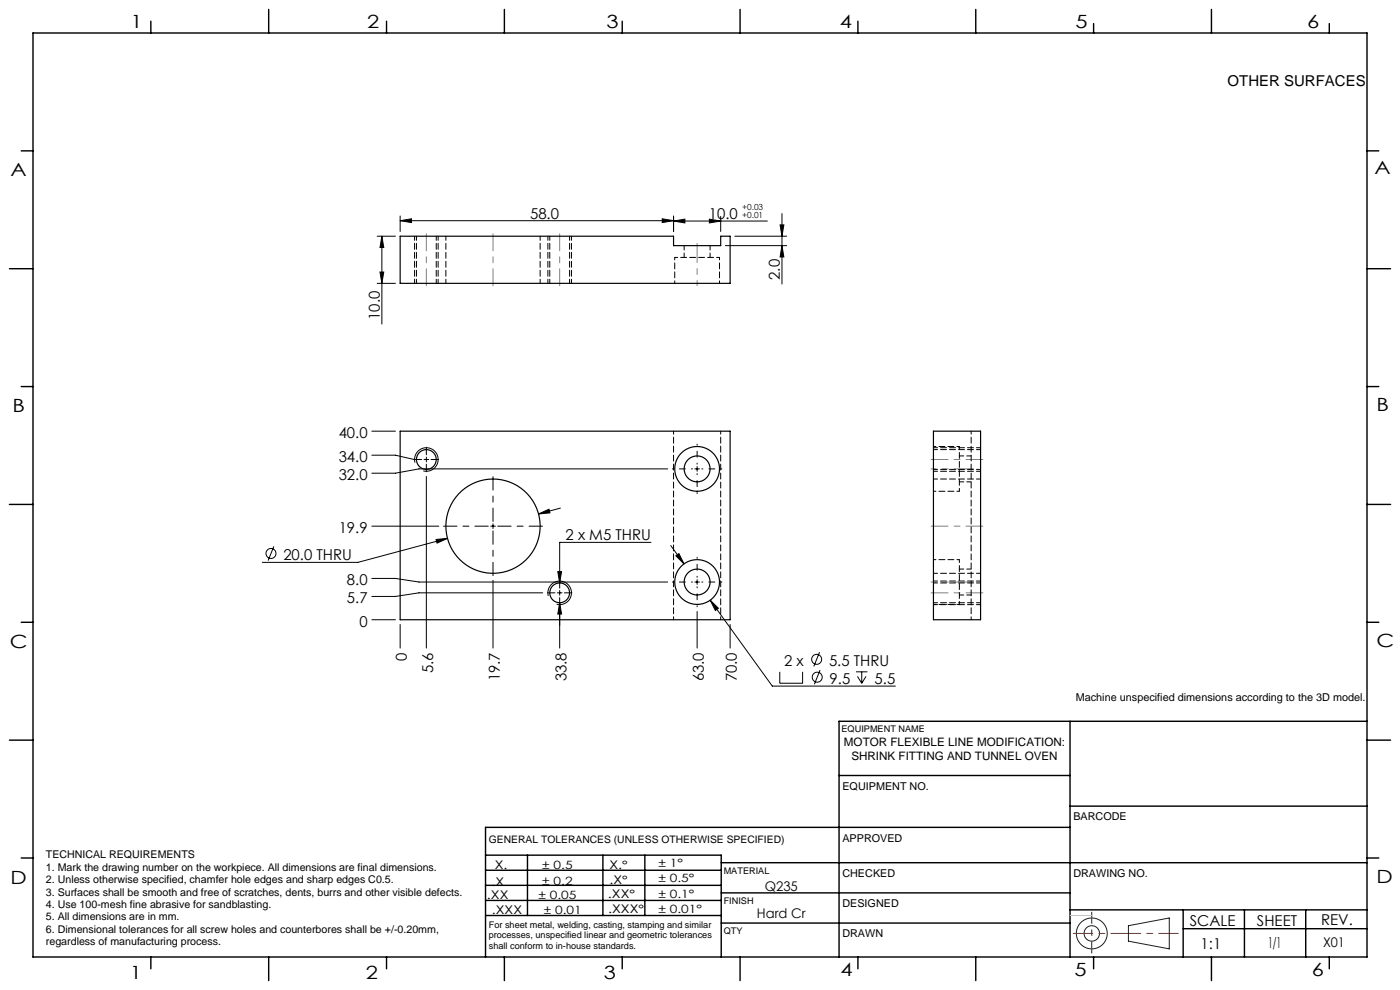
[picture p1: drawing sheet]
<svg xmlns="http://www.w3.org/2000/svg" width="297mm" height="210mm" viewBox="0 0 297 210" stroke-linecap="round" stroke-linejoin="round" font-family="sans-serif">
<g fill="none" stroke="#191924" stroke-width=".21">
<path d="M239.4 196.4l8.7-1.7v6.6l-8.7-1.7z"/>
<circle cx="231.6" cy="198" r="3.3"/>
<circle cx="231.6" cy="198" r="1.64"/>
</g>
<g fill="none" stroke="#000" stroke-width=".3">
<path d="M7 7h283v196h-283zM32 4.5v2.5M57 2v5M82 4.5v2.5M107 2v5M132 4.5v2.5M157 2v5M182 4.5v2.5M207 2v5M232 5v2M257 2v5M282 5v2"/>
<path d="M4.5 32h2.5M290 32h2.5M2 57h5M290 57h5M4.5 82h2.5M290 82h2.5M2 107h5M290 107h5M4.5 132h2.5M290 132h2.5M2 157h5M227 153v50"/>
<path d="M290 153h-112v50M290 157h5M178 164.5h49M227 175.5h-124v27.5M227 171h63M4.5 182h2.5M103 191h50M103 187.8h50M103 184.6h50M103 181.4h50v21.6M103 194.2h50M111.9 181.4v12.8"/>
<path d="M127.9 181.4v12.8M136.8 181.4v12.8M153 189.4h74M153 183h137M153 195.8h74M227 193h63M251 193v10M251 197h39M264 193v10M277 193v10M290 182h2.5M32 203v2.5"/>
<path d="M57 203v5M82 203v2.5M107 203v5M132 203v2.5M157 203v5M182 203v2.5M207 203v5M232 203v2.5M257 203v5M282 203v2.5"/>
</g>
<path d="M231.6 202.2v-8.7" fill="none" stroke="#f00" stroke-width=".21" stroke-dasharray="6.3 1.3 1.3 1.3" stroke-dashoffset="3.9"/>
<path d="M227.7 198h22.3" fill="none" stroke="#f00" stroke-width=".21" stroke-dasharray="6.3 1.3 1.3 1.3" stroke-dashoffset="2.2"/>
<path d="M227 194.2h4.6" fill="none" stroke="#c0c0c0" stroke-width=".21"/>
<g fill="none" stroke="#000" stroke-width=".21">
<path d="M80 50.1h3.9M80.6 57.7h.8l-.4 2.4zM81 50.1l.4 2.4h-.8zM81 50.1v18.6M84.9 46.8l2.4-.4v.8zM84.9 45.8v3.3M84.9 46.8h58M140.5 46.4l2.4 .4-2.4 .4zM142.9 45.8v3.3M142.9 46.9l2.4-.4v.8zM142.9 46.9h19.9M150.5 46.5l2.4 .4-2.4 .4z"/>
<path d="M152.9 45.9v3.2M153.9 52.1h13M155.9 50.1h11M165.5 47.7h.8l-.4 2.4zM165.9 52.1l.4 2.4h-.8zM165.9 45.3v15M80 60.1h3.9M78.9 96.6h5l3.9 .9M78.9 91.5h5M88 98.1a2.5 2.5 0 0 1 2.2-3.1 2.5 2.5 0 0 1 2.7 2.7 2.5 2.5 0 0 1-3.1 2.2M89.9 97.5h1M90.4 97v1"/>
<path d="M141.6 99.5h-52.7l-5 .9h-5M147.4 99.5h1M147.9 99v1M58.1 115.9l-1.2 3M78.9 111.6h14.2M90.4 101.1v36.4M92.5 114.4l2.4-.2-2.2 1zM94.9 114.2l-19 5.1h-20.3M104.1 111.6h1M104.6 111.1v1M114.2 109l2.3-1 .2 .8zM118.9 107.8l-4.7 1.2"/>
<path d="M138.1 115h-19.4v8.7M142.3 115.7l2.8 3.9M143.4 117.9l.6-.5 1.1 2.2zM78.9 122.7h5l5 .8h52.7M78.9 131.5h5M84.9 132.5v5M104.6 123.1v14.4M115.1 125.8h-26.2l-5 .7h-5M116.3 126.4a2.5 2.5 0 0 1 2.2-3.1 2.5 2.5 0 0 1 2.7 2.7 2.5 2.5 0 0 1-3.1 2.2M118.2 125.8h1M118.3 121.3h.8l-.4 2.4zM118.7 127.9l.4 2.4h-.8z"/>
<path d="M118.7 127.9v9.6M118.7 125.3v1M147.4 123.5h1M147.9 123v1M147.9 129.7v7.8M150.7 127.3l1.7 1.7-.6 .5zM150.7 127.3l13.1 18.2h26.1M154.9 132.5v5M173.9 138.3l-1.3 3.1M165.4 142.5v2.4h4.9v-2.4M174 142.1l-1.2 3.1M181.6 142.5h2.4"/>
<path d="M181.9 143.5l.9 1.4M182.8 142.5v2.4M183.7 143.5l-.9 1.4"/>
<circle cx="57.5" cy="117.4" r="1.06"/>
<circle cx="173.2" cy="139.9" r="1.06"/>
<circle cx="173.4" cy="143.6" r="1.06"/>
</g>
<path d="M89.4 97.5h-1.6M90.4 96.5v-1.6M90.4 98.5v1.6M91.4 97.5h1.6M117.7 125.8h-1.6M118.7 124.8v-1.6M118.7 126.8v1.6M119.7 125.8h1.6" fill="none" stroke="#000" stroke-width=".21" stroke-dasharray="15.2 1.3 1.3 1.3"/>
<path d="M103.6 111.6h-9.5M104.6 110.6v-9.5M104.6 112.6v9.5M105.6 111.6h9.5" fill="none" stroke="#000" stroke-width=".21" stroke-dasharray="15.2 1.3 1.3 1.3" stroke-dashoffset="12.4"/>
<path d="M146.9 99.5h-4.3M147.9 98.5v-4.3M148.9 99.5h4.2M147.9 100.5v4.2M146.9 123.5h-4.3M147.9 122.5v-4.3M147.9 124.5v4.2M148.9 123.5h4.2" fill="none" stroke="#000" stroke-width=".21" stroke-dasharray="15.2 1.3 1.3 1.3" stroke-dashoffset="15"/>
<g fill="none" stroke="#000" stroke-width=".21" stroke-dasharray="1.3 .6" stroke-dashoffset=".4">
<path d="M87.9 50.1v10M88.3 50.1v10M94.6 50.1v10M116.2 50.1v10M116.6 50.1v10M92.5 60.1v-10M92.9 60.1v-10M114.6 60.1v-10M120.8 60.1v-10M121.2 60.1v-10M198 100h10M198 99.6h10"/>
<path d="M208 95h-10M208 95.4h-10M208 101.6h-10M198 128.3h10M198 127.9h10M198 121.6h10M208 123.3h-10M208 123.7h-10"/>
</g>
<path d="M90.4 60.6v-11M104.6 60.6v-11M118.7 60.6v-11M197.5 97.5h11M197.5 111.6h11M197.5 125.8h11" fill="none" stroke="#808080" stroke-width=".21" stroke-dasharray="15.2 1.3 1.3 1.3" stroke-dashoffset="11.6"/>
<path d="M147.9 51.6v3M206.5 99.5h-3M206.5 123.5h-3" fill="none" stroke="#808080" stroke-width=".21" stroke-dasharray="15.2 1.3 1.3 1.3"/>
<path d="M147.9 54.6v6M203.5 99.5h-6M203.5 123.5h-6" fill="none" stroke="#808080" stroke-width=".21" stroke-dasharray="15.2 1.3 1.3 1.3" stroke-dashoffset="14.1"/>
<g fill="#000">
<path d="M81 50.1l.4 2.4h-.8zM80.6 57.7h.8l-.4 2.4z"/>
<path d="M84.9 46.8l2.4-.4v.8zM140.5 46.4l2.4 .4-2.4 .4zM118.7 127.9l-.4 2.4h.8zM118.3 121.3l.4 2.4 .4-2.4zM143.4 117.9l1.7 1.7-1.1-2.2zM150.7 127.3l1.1 2.2 .6-.5zM114.2 109l2.5-.2-.2-.8zM92.5 114.4l.2 .8 2.2-1z"/>
<path d="M142.9 46.9l2.4-.4v.8zM150.5 46.5l2.4 .4-2.4 .4z"/>
<path d="M165.9 52.1l.4 2.4h-.8zM165.5 47.7h.8l-.4 2.4z"/>
</g>
<g fill="none" stroke="#000" stroke-width=".25">
<path d="M84.9 50.1h58v2h10v-2h2v10h-70zM84.9 91.5h70v40h-70zM198 91.5h10v40h-10z"/>
<circle cx="90.4" cy="97.5" r="2.1"/>
<circle cx="147.9" cy="99.5" r="2.75"/>
<circle cx="147.9" cy="99.5" r="4.7"/>
<circle cx="104.6" cy="111.6" r="10"/>
<circle cx="118.7" cy="125.8" r="2.1"/>
<circle cx="147.9" cy="123.5" r="2.75"/>
<circle cx="147.9" cy="123.5" r="4.7"/>
</g>
<path d="M152.6 54.6h-9.5M203.5 104.2v-9.5M142.9 131.5v-40M152.9 131.5v-40M203.5 128.2v-9.5M206 131.5v-40" fill="none" stroke="#000" stroke-width=".21" stroke-dasharray="1.3 .6" stroke-dashoffset=".6"/>
<path d="M143.1 54.6v5.5M152.6 60.1v-5.5M203.5 94.7h-5.5M198 104.2h5.5M203.5 118.7h-5.5M198 128.2h5.5" fill="none" stroke="#000" stroke-width=".21" stroke-dasharray="1.3 .6" stroke-dashoffset=".7"/>
<path d="M145.1 52.1v2.5M150.6 54.6v-2.5M206 96.7h-2.5M203.5 102.2h2.5M203.5 126.2h2.5M206 120.7h-2.5" fill="none" stroke="#000" stroke-width=".21" stroke-dasharray="1.3 .6" stroke-dashoffset=".3"/>
<g font-size="3.9">
<text x="27.7" y="5.9">1</text>
<text x="77.9" y="5.9">2</text>
<text x="128.6" y="5.9">3</text>
<text x="178.2" y="5.9">4</text>
<text x="228.1" y="5.9">5</text>
<text x="277.3" y="5.9">6</text>
<text x="2.3" y="37.4">A</text>
<text x="291.6" y="36.9">A</text>
<text x="2.6" y="87.4">B</text>
<text x="292" y="87.1">B</text>
<text x="2.1" y="137.5">C</text>
<text x="292" y="137.3">C</text>
<text x="2.2" y="187.4">D</text>
<text x="292" y="187.4">D</text>
<text x="27.5" y="207.7">1</text>
<text x="77.6" y="207.8">2</text>
<text x="128.1" y="207.8">3</text>
<text x="178.3" y="207">4</text>
<text x="228" y="207">5</text>
<text x="278.3" y="207">6</text>
</g>
<g font-size="3.2">
<text x="260.4" y="18.3">OTHER SURFACES</text>
<text x="112.4" y="46.4">58.0</text>
<text x="150.4" y="46.4">10.0</text>
<text x="165.4" y="59.4" transform="rotate(-90 165.4 59.4)">2.0</text>
<text x="80.6" y="67.9" transform="rotate(-90 80.6 67.9)">10.0</text>
<text x="71.8" y="92.9">40.0</text>
<text x="71.8" y="98">34.0</text>
<text x="71.8" y="101.8">32.0</text>
<text x="71.8" y="113.1">19.9</text>
<text x="60.1" y="118.8">20.0 THRU</text>
<text x="120" y="114.6">2 x M5 THRU</text>
<text x="73.6" y="124.1">8.0</text>
<text x="73.6" y="128">5.7</text>
<text x="76.2" y="132.9">0</text>
<text x="86.3" y="140.1" transform="rotate(-90 86.3 140.1)">0</text>
<text x="91.9" y="142.7" transform="rotate(-90 91.9 142.7)">5.6</text>
<text x="166.4" y="141.3">2 x</text>
<text x="175.9" y="141.3">5.5 THRU</text>
<text x="106" y="144.5" transform="rotate(-90 106 144.5)">19.7</text>
<text x="120.2" y="144.5" transform="rotate(-90 120.2 144.5)">33.8</text>
<text x="149.3" y="144.5" transform="rotate(-90 149.3 144.5)">63.0</text>
<text x="156.3" y="144.5" transform="rotate(-90 156.3 144.5)">70.0</text>
<text x="176" y="145.1">9.5</text>
<text x="185.6" y="145.1">5.5</text>
<text x="252.4" y="196.4">SCALE</text>
<text x="266.7" y="196.4">SHEET</text>
<text x="280.3" y="196.3">REV.</text>
<text x="254.7" y="201.3">1:1</text>
<text x="269" y="201.1">1/1</text>
</g>
<g font-size="2.8">
<text x="162.2" y="189">Q235</text>
<text x="160.6" y="194.8">Hard Cr</text>
<text x="280.7" y="200.9">X01</text>
</g>
<g font-size="2.5">
<text x="179" y="158.3">MOTOR FLEXIBLE LINE MODIFICATION:</text>
<text x="180.6" y="161.1">SHRINK FITTING AND TUNNEL OVEN</text>
<text x="104.9" y="184.4">X.</text>
<text x="129.3" y="184.3">X.°</text>
<text x="103.3" y="190.6">.XX</text>
<text x="104.2" y="187.9">.X</text>
<text x="129" y="190.6">.XX°</text>
<text x="129.3" y="187.5">.X°</text>
<text x="104.4" y="193.9">.XXX</text>
<text x="129" y="193.6">.XXX°</text>
</g>
<g font-size="2.4">
<text x="115" y="184.4">± 0.5</text>
<text x="139.7" y="183.8">± 1°</text>
<text x="114.2" y="190.6">± 0.05</text>
<text x="115" y="187.7">± 0.2</text>
<text x="139.7" y="190.5">± 0.1°</text>
<text x="139.7" y="187">± 0.5°</text>
<text x="115.4" y="194">± 0.01</text>
<text x="139.7" y="193.6">± 0.01°</text>
</g>
<g font-size="2.3">
<text x="228.2" y="148.7">Machine unspecified dimensions according to the 3D model.</text>
<text x="178.7" y="167.5">EQUIPMENT NO.</text>
<text x="178.7" y="178.5">APPROVED</text>
<text x="227.7" y="174">BARCODE</text>
<text x="9.7" y="182.1">TECHNICAL REQUIREMENTS</text>
<text x="9.7" y="184.7">1. Mark the drawing number on the workpiece. All dimensions are final dimensions.</text>
<text x="9.7" y="187.3">2. Unless otherwise specified, chamfer hole edges and sharp edges C0.5.</text>
<text x="9.7" y="190">3. Surfaces shall be smooth and free of scratches, dents, burrs and other visible defects.</text>
<text x="178.7" y="186">CHECKED</text>
<text x="227.7" y="186">DRAWING NO.</text>
<text x="9.7" y="192.6">4. Use 100-mesh fine abrasive for sandblasting.</text>
<text x="9.7" y="195.2">5. All dimensions are in mm.</text>
<text x="9.7" y="197.8">6. Dimensional tolerances for all screw holes and counterbores shall be +/-0.20mm,</text>
<text x="178.7" y="192.4">DESIGNED</text>
<text x="9.7" y="200.4">regardless of manufacturing process.</text>
<text x="178.7" y="198.8">DRAWN</text>
</g>
<text font-size="2.2" x="103.7" y="178.8">GENERAL TOLERANCES (UNLESS OTHERWISE SPECIFIED)</text>
<g font-size="1.9">
<text x="178.5" y="155.3">EQUIPMENT NAME</text>
<text x="153.5" y="185.3">MATERIAL</text>
<text x="153.5" y="191.7">FINISH</text>
<text x="103.7" y="196.8">For sheet metal, welding, casting, stamping and similar</text>
<text x="103.7" y="199">processes, unspecified linear and geometric tolerances</text>
<text x="103.7" y="201.3">shall conform to in-house standards.</text>
<text x="153.5" y="198.1">QTY</text>
</g>
<g font-size="1.8">
<text x="157.4" y="44.6">+0.03</text>
<text x="157.4" y="46.3">+0.01</text>
</g>
</svg>
